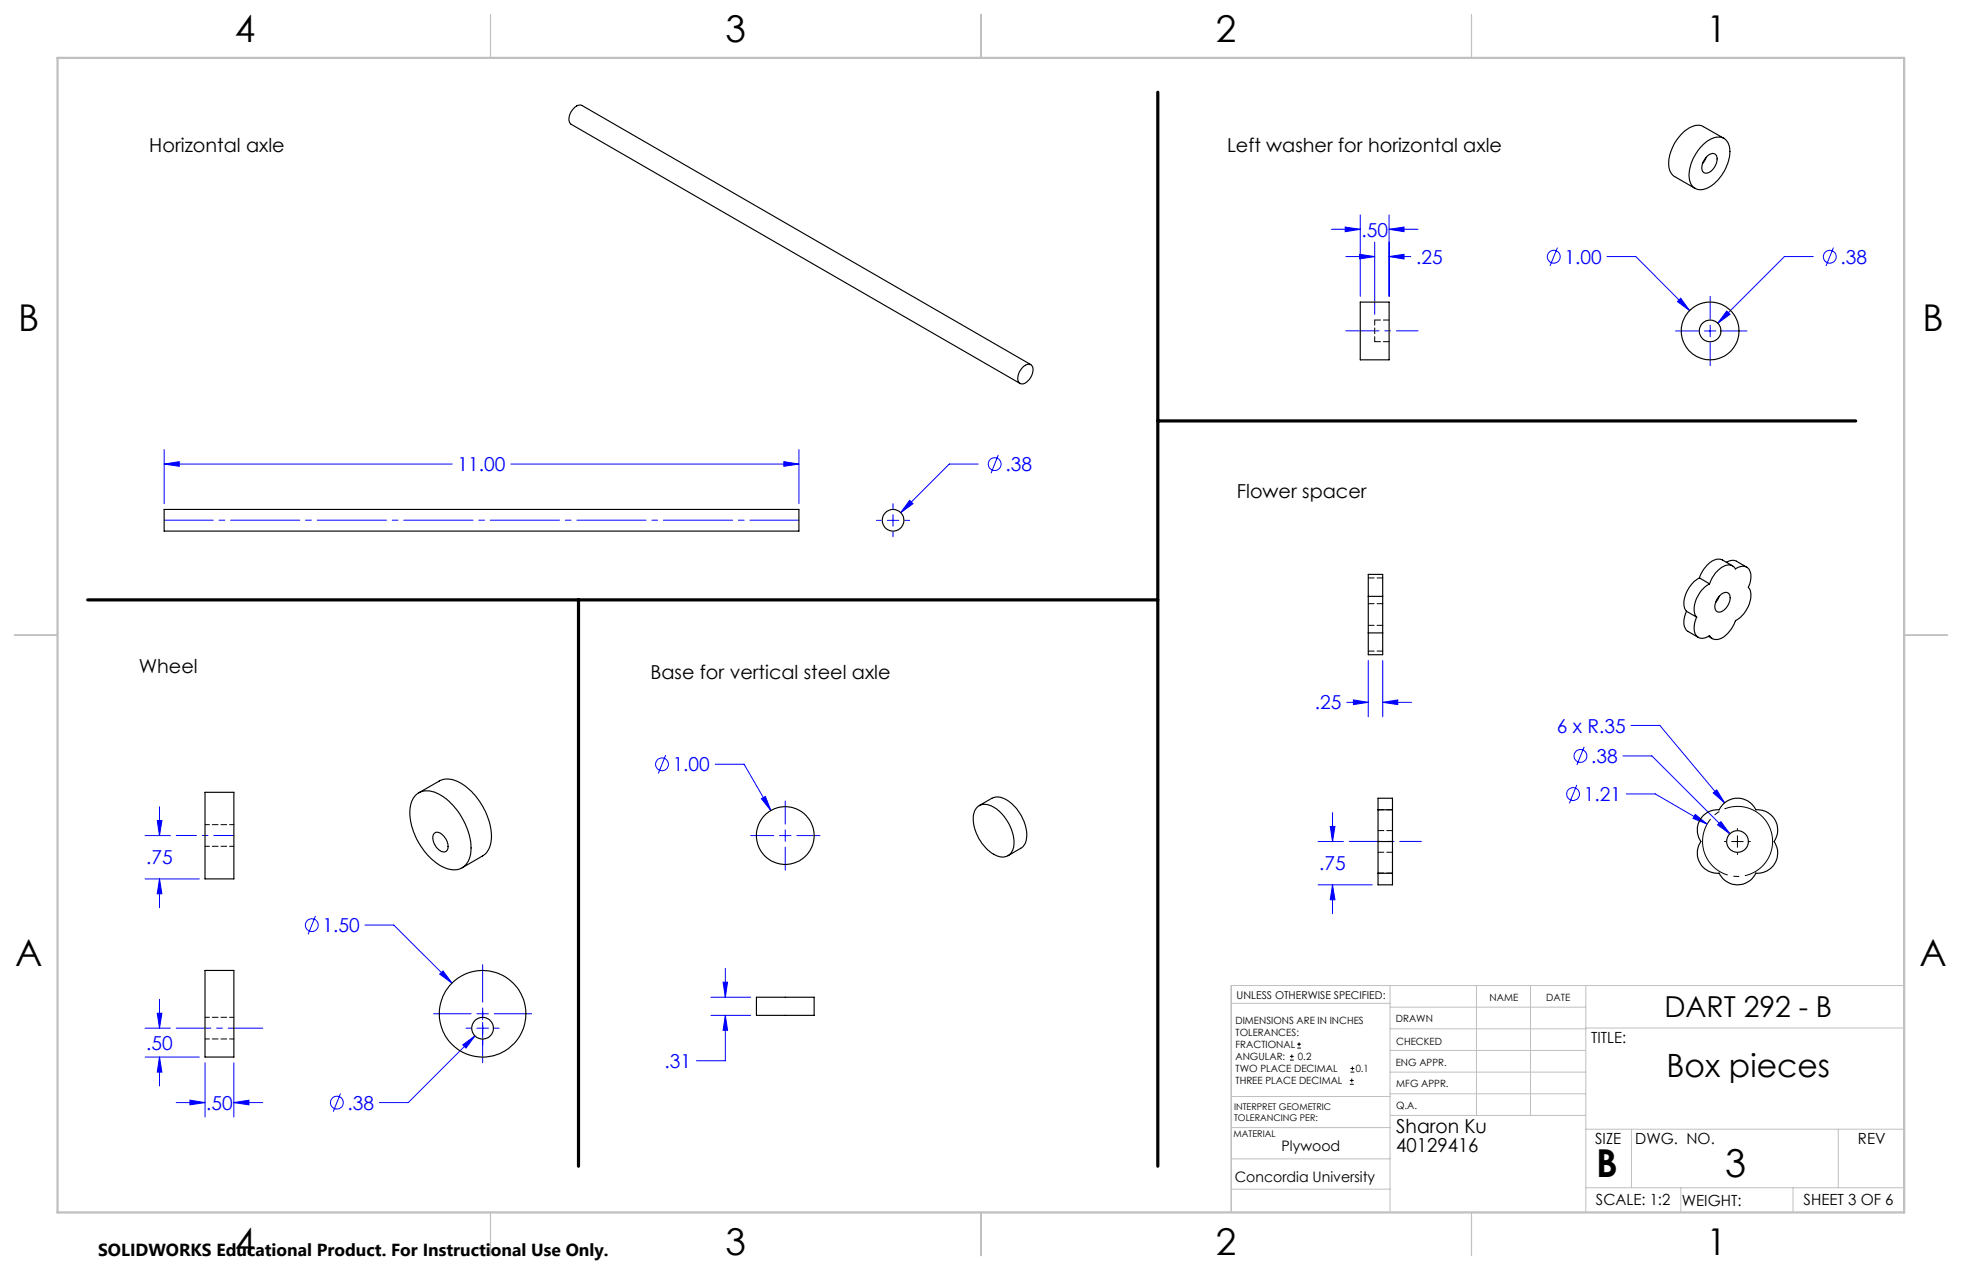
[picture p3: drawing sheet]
<svg xmlns="http://www.w3.org/2000/svg" width="432mm" height="279mm" viewBox="0 0 432 279" stroke-linecap="round" stroke-linejoin="round" font-family="sans-serif">
<g fill="none" stroke="#00f" stroke-width=".22">
<path d="M293 50.4h6.4M296.1 50l3.3 .4-3.3 .6zM296.2 56.4h6.3M299.2 56l3.3 .4-3.3 .6zM299.4 47.3v17.9M302.5 53.3v15.8M305.7 50.4l3.3-.4v1zM305.7 56.4l3.3-.4v1zM305.7 47.3v17.9M305.7 50.4h6.4M305.7 56.4h4.8M342.8 54.5l-1.7 4"/>
<path d="M353.7 56.4h6.3l11.9 11.9M399.1 56.4h-6.4l-14.7 14.7M403.5 54.5l-1.6 4M368.8 72.8h5M369.9 65.6l2 2.7-2.7-1.9zM375.1 72.8h2.5M376.4 65.2v5.1M376.4 71.5v2.6M376.4 75.4v5M378.9 72.8h5.6M380 68.4l.8 .7-2.8 2zM36.1 98.9v11.9"/>
<path d="M175.8 98.9v11.9M36.1 102.1l3.3-.5v1zM36.1 102.1h63.4M112.4 102.1h63.4M172.5 101.6l3.3 .5-3.3 .5zM192.9 114.5h1.1M195.3 114.5h2.5M196.5 110.8v1.1M196.5 113.2v2.5M196.5 117v1.1M199.1 114.5h1.1M200.2 110.1l.7 .7-2.7 2z"/>
<path d="M215.3 102.1h-6.4l-10.7 10.7M219.7 100.1l-1.6 4M296.4 154.5h4.7M297.9 154l3.2 .5-3.2 .5zM301.1 145.3v12.4M304.3 154.5l3.3-.5v1zM304.3 145.3v12.4M304.3 154.5h6.4M359 159.6h6.3l14.3 17M35.1 177.5v6.3M146.5 166.1l-1.6 4.1M157.4 168.1h6.4l5.9 10.2"/>
<path d="M167.6 175.7l.9-.5 1.2 3.1zM172.8 176.2v5.1M293.3 178.8v6.3M347 172.7l-1.6 4M348.7 164.3l-1.7 4M357.2 166.3h6.3l17.2 17.1M357.9 174.7h6.4l11.4 6.6M373.1 179.2l2.6 2.1-3.1-1.2zM377 174.4l.8-.6 1.8 2.8zM31.9 183.8h5.6M31.9 193.4h12M34.6 180.5h1l-.5 3.3z"/>
<path d="M35.1 193.4l.5 3.2h-1zM35.1 193.4v6.3M165.2 183.8h5.1M171.6 183.8h2.5M172.8 182.6v2.5M172.8 186.4v5.1M175.4 183.8h5M290.1 185.1h5.6M290.1 194.7h11.9M292.8 181.8h1l-.5 3.3zM293.3 194.7l.5 3.2h-1zM293.3 194.7v6.3"/>
<path d="M378 181.5l.7-.7 2 2.6zM35.1 219.9v6.3M69.4 201.5l-1.6 4.1M80.3 203.5h6.4l12.8 12.8M96.8 214.3l.7-.7 2 2.7zM106.2 212.2v8.3M156.5 219.4h8.7M159.1 216.1h1l-.5 3.3zM159.6 213v6.4M31.9 226.2h5.6M31.9 232.6h12M34.6 222.9h1l-.5 3.3z"/>
<path d="M35.1 232.6l.5 3.3h-1zM35.1 232.6v6.3M45.1 233.8v11.9M51.5 233.8v11.9M95.4 223h8.3M101.8 229.9l2.7-2-1.9 2.7zM102.6 226.2h1.1M104.5 227.9l-14.6 14.7h-6.4M105 223h2.5M105 226.2h2.5M106.2 221.8v2.5M106.2 224.9v8.9"/>
<path d="M108.8 223h8.2M108.8 226.2h1.1M156.5 223.4h8.7M159.6 223.4l.5 3.3h-1zM159.6 223.4v10h-6.3M38.8 242.6h6.3M41.8 242l3.3 .6-3.3 .5zM51.5 242.6l3.3-.6v1.1zM51.5 242.6h6.3M74.9 240.6l-1.6 4"/>
<circle cx="342" cy="56.5" r="1.41"/>
<circle cx="402.7" cy="56.5" r="1.41"/>
<circle cx="218.9" cy="102.1" r="1.4"/>
<circle cx="145.7" cy="168.1" r="1.41"/>
<circle cx="346.2" cy="174.7" r="1.41"/>
<circle cx="347.8" cy="166.3" r="1.41"/>
<circle cx="68.6" cy="203.5" r="1.41"/>
<circle cx="74.2" cy="242.6" r="1.41"/>
</g>
<g fill="none" stroke="#000" stroke-width=".22">
<path d="M379.5 185.1h.3M381.1 185.1h2.5M382.4 182.3v.3M382.4 183.9v2.5M382.4 187.7v.3M384.9 185.1h.3M283.9 233.2h.8M283.9 232.4h.8M284.3 232v.8M285.5 230.6h.8M285.5 229.7h.8M285.9 229.3v.9"/>
<path d="M297.1 238.5h.8M297.1 237.7h.8M297.2 235.9h.9M297.2 235.1h.9M297.5 237.3v.8M297.6 234.6v.9"/>
</g>
<path d="M389.8 182.9a7.7 7.7 0 0 0-12.9-3.1 7.7 7.7 0 0 0 3.5 12.8 7.7 7.7 0 0 0 9.5-9.4l-.1-.3" fill="none" stroke="#000" stroke-width=".22" stroke-dasharray="15.2 1.3 1.3 1.3" stroke-dashoffset="2.5" stroke-linecap="butt"/>
<path d="M296.2 72.8h15.9M296.9 185.1h15.9" fill="none" stroke="#00f" stroke-width=".22" stroke-dasharray="15.2 1.3 1.3 1.3" stroke-dashoffset="7.9"/>
<path d="M36.1 114.4h139.7" fill="none" stroke="#00f" stroke-width=".22" stroke-dasharray="15.2 1.3 1.3 1.3" stroke-dashoffset="4.4"/>
<path d="M51.5 183.8h-12.7" fill="none" stroke="#00f" stroke-width=".22" stroke-dasharray="15.2 1.3 1.3 1.3" stroke-dashoffset="10.8"/>
<path d="M38.8 226.2h19" fill="none" stroke="#00f" stroke-width=".22" stroke-dasharray="15.2 1.3 1.3 1.3" stroke-dashoffset="7.6"/>
<path d="M254.8 20.3v236.3M254.8 92.6h153.6M19.3 132h235.5M127.3 132v124.6" fill="none" stroke="#000" stroke-width=".7"/>
<g fill="none" stroke="#c0c0c0" stroke-width=".22">
<path d="M305.9 216.8v49.9M324.9 216.8v28.6M336.8 216.8v28.6M349 216.8v49.9M419.1 216.8h-148.1v49.9M271 220.7h34.9M305.9 231.1h43.1M305.9 226.3h43.1M305.9 221.6h43.1M305.9 235.9h43.1M349 226.2h70.1M271 255h34.9"/>
<path d="M271 248.1h35M271 241.2h35M305.9 240.6h43.1M306 245.4h43M349 248.4h70.1M359.1 248.4v12.9M404.6 248.4v12.9M271 261.6h34.9M349 261.3h70.1M369.9 261.3v5.4M394.6 261.3v5.4"/>
</g>
<path d="M108 3.2v9.5M215.9 3.2v9.5M323.8 3.2v9.5M3.1 139.7h9.6M419.1 139.7h9.5M108 266.7v9.6M215.9 266.7v9.6M323.8 266.7v9.6" fill="none" stroke="#c0c0c0" stroke-width=".25"/>
<path d="M12.7 12.7h406.4v254h-406.4z" fill="none" stroke="#c0c0c0" stroke-width=".5"/>
<g fill="#00f">
<path d="M373.1 179.2l2.6 2.1-3.1-1.2z"/>
<path d="M297.9 154l3.2 .5-3.2 .5zM304.3 154.5l3.3-.5v1zM292.8 181.8h1l-.5 3.3zM293.3 194.7l.5 3.2h-1zM378 181.5l2.7 1.9-2-2.6zM377 174.4l2.6 2.2-1.8-2.8zM172.5 101.6l3.3 .5-3.3 .5zM36.1 102.1l3.3-.5v1zM200.2 110.1l-2 2.7 2.7-2zM305.7 50.4l3.3-.4v1zM296.1 50l3.3 .4-3.3 .6zM305.7 56.4l3.3-.4v1zM299.2 56l3.3 .4-3.3 .6zM369.9 65.6l-.7 .8 2.7 1.9zM380 68.4l-2 2.7 2.8-2zM35.1 193.4l.5 3.2h-1zM34.6 180.5h1l-.5 3.3zM35.1 232.6l.5 3.3h-1zM34.6 222.9h1l-.5 3.3zM41.8 242l3.3 .6-3.3 .5zM51.5 242.6l3.3-.6v1.1zM96.8 214.3l2.7 2-2-2.7zM101.8 229.9l.8 .7 1.9-2.7zM167.6 175.7l2.1 2.6-1.2-3.1zM159.1 216.1h1l-.5 3.3zM159.6 223.4l.5 3.3h-1z"/>
</g>
<g fill="none" stroke="#000" stroke-width=".25">
<path d="M374.3 32.3a4.9 4.9 0 0 1 4.8-2 3.7 3.7 0 0 1 1.5 4.3 9.7 9.7 0 0 1-5.3 7 2.55 2.55 0 0 1-3.5-2.6 9.7 9.7 0 0 1 2.5-6.7zM375.5 34.6l-.8 1.4M375.5 34.6a1.37 1.37 0 0 1 2.3-.4 3.2 3.2 0 0 1-2.5 3.9 1.41 1.41 0 0 1-.6-2zM379.4 30.4l-4.5-2.5a3.6 3.6 0 0 0-4.1 .9 9.7 9.7 0 0 0-3.5 8.2l.4 1 .7 .7 4.7 2.8M299.4 66.5h6.3v12.7h-6.3zM225.3 80.6a1.18 1.18 0 0 1 1.6-.3 1.18 1.18 0 0 1 .4 1.5 3.1 3.1 0 0 1-2.4 2.7 1.24 1.24 0 0 1-.8-2l.3-.8zM226.9 80.2l-98.8-57a2.12 2.12 0 0 0-2.4 1.4 2.05 2.05 0 0 0 0 2.7l98.8 57M36.1 112.1h139.7v4.7h-139.7zM301.1 131.2v8M301.1 131.2v-4.8h3.2v4.8M301.1 139.2v4.8h3.2v-4.8M301.1 131.2h3.2"/>
<path d="M301.1 139.2h3.2M304.3 131.2v8M371.2 134.5a3.7 3.7 0 0 0 .2 4.4l2.4 1.3M371.2 134.5l2.2 1.3M374 127.1a6.5 6.5 0 0 0-3.2 6.8l.4 .6M374 127.1l2.2 1.3M376 140l.9 .5M376.2 128.4a6 6 0 0 1 4.2-4.1l1 .2 .6 .7a1.93 1.93 0 0 1 2-.6 1.93 1.93 0 0 1 1.3 1.6v.9l-.2 1.3a1.16 1.16 0 0 0 .1 1.6 6.6 6.6 0 0 1-3.2 6.6 5.8 5.8 0 0 1-4.2 4.1h-.4a1.47 1.47 0 0 1-1.2-.9 1.98 1.98 0 0 1-3-.1 4.4 4.4 0 0 1 .2-3.9M376.2 128.4a6.5 6.5 0 0 0-3.2 6.8l.4 .6M378.2 131.3a1.53 1.53 0 0 1 2.3-.6 3 3 0 0 1-2.4 4 1.64 1.64 0 0 1-.4-2.5zM378.4 131.2l-.8 1.3M379.9 123.7l.8-.3 1.1-.1 2.6 1.5"/>
<path d="M381.3 124.5l-2.2-1.3a3.3 3.3 0 0 0-3.7 1.5l-1.1 1.7-.3 .7M45.1 174.3h6.4v19.1h-6.4zM91.4 175a4.4 4.4 0 0 1 5.6-.1 14.6 14.6 0 0 1 6.6 12.7 3.9 3.9 0 0 1-6 3.2 14.3 14.3 0 0 1-7.3-13.2l.4-1.4zM92.2 174.4l4.5-2.6a5.3 5.3 0 0 1 5.7 1.1 14.4 14.4 0 0 1 5.7 12.4l-.5 1.4-.9 1.3-5 2.9M214.9 177.8a2.95 2.95 0 0 1 4.1 0 9.4 9.4 0 0 1 4.1 8.7 2.61 2.61 0 0 1-4.2 1.5 9.4 9.4 0 0 1-4.6-8.9zM215.5 177.2l2.8-1.6a4.1 4.1 0 0 1 4.7 1.5 9.2 9.2 0 0 1 2.8 7.9l-.3 .7-.6 .8-3 1.7M303.3 178.2v6.9M303.3 178.2v-2.6h3.2v2.6M303.3 178.2h3.2M306.5 178.2v6.9M374.7 179.6l.4-.4a4.7 4.7 0 0 1 3.3-1 4.5 4.5 0 0 1 4-2.6 4.5 4.5 0 0 1 4 2.6 4.5 4.5 0 0 1 4.2 2.2 4.5 4.5 0 0 1-.1 4.7 4.5 4.5 0 0 1 .1 4.8 4.5 4.5 0 0 1-4.2 2.2 4.4 4.4 0 0 1-4 2.6 4.4 4.4 0 0 1-4-2.6 4.4 4.4 0 0 1-4.2-2.2 4.4 4.4 0 0 1 .1-4.8 4.5 4.5 0 0 1 .4-5.5zM95.6 183.3a1.56 1.56 0 0 1 2.1 .7 2.55 2.55 0 0 1 .5 3.3 2.31 2.31 0 0 1-2.7-1.9l-.3-1.3z"/>
<path d="M303.3 185.1v7M303.3 192.1v2.6h3.2v-2.6M303.3 192.1h3.2M303.3 185.1h3.2M306.5 185.1v7M45.1 213.5h6.4v19.1h-6.4zM166.5 219.4h12.7v4h-12.7z"/>
<circle cx="376.4" cy="72.8" r="2.38"/>
<circle cx="376.4" cy="72.8" r="6.4"/>
<circle cx="196.6" cy="114.5" r="2.38"/>
<circle cx="172.8" cy="183.8" r="6.4"/>
<circle cx="382.4" cy="185.1" r="2.38"/>
<circle cx="106.2" cy="226.2" r="2.38"/>
<circle cx="106.2" cy="223" r="9.5"/>
</g>
<path d="M302.5 75.2h3.2M305.7 70.4h-3.2M301.2 137.6h3.1M304.3 127.1h-3.1M304.3 132.8h-3.1M304.3 143.2h-3.1M306.5 178.1h-3.2M303.3 187.5h3.2M306.5 192.1h-3.2M306.5 182.7h-3.2" fill="none" stroke="#000" stroke-width=".22" stroke-dasharray="1.3 .6"/>
<path d="M302.5 70.4v4.8" fill="none" stroke="#000" stroke-width=".22" stroke-dasharray="1.3 .6" stroke-dashoffset=".2"/>
<path d="M45.1 186.2h6.4M51.5 181.4h-6.4M45.1 228.6h6.4M51.5 223.8h-6.4" fill="none" stroke="#000" stroke-width=".22" stroke-dasharray="1.3 .6" stroke-dashoffset=".3"/>
<g font-size="8.5">
<text x="351.3" y="259">B</text>
<text x="379.7" y="258.9">3</text>
</g>
<g font-size="8.1">
<text x="51.7" y="9.3">4</text>
<text x="159.7" y="9.3">3</text>
<text x="267.6" y="9.3">2</text>
<text x="375.6" y="9.3">1</text>
<text x="4" y="72.8">B</text>
<text x="423.1" y="72.8">B</text>
<text x="3.3" y="212.5">A</text>
<text x="422.4" y="212.5">A</text>
<text x="51.7" y="276">4</text>
<text x="159.7" y="276">3</text>
<text x="267.6" y="276">2</text>
<text x="375.6" y="276">1</text>
</g>
<text font-size="7.1" x="366.8" y="236.9">Box pieces</text>
<text font-size="6.3" x="366.3" y="223.7">DART 292 - B</text>
<g font-size="4.2">
<text x="32.9" y="33.5">Horizontal axle</text>
<text x="270.1" y="33.5">Left washer for horizontal axle</text>
<text x="272.2" y="109.5">Flower spacer</text>
<text x="30.5" y="148.1">Wheel</text>
<text x="143.2" y="149.3">Base for vertical steel axle</text>
<text x="307.3" y="249.3">Sharon Ku</text>
<text x="307.3" y="253.5">40129416</text>
</g>
<g font-size="4.2" fill="#00f">
<text x="299.6" y="52">.50</text>
<text x="311.7" y="58">.25</text>
<text x="344.3" y="58">1.00</text>
<text x="405" y="58">.38</text>
<text x="100.7" y="103.7">11.00</text>
<text x="221.3" y="103.6">.38</text>
<text x="289.4" y="156.1">.25</text>
<text x="342.6" y="161.2">6 x R.35</text>
<text x="350.2" y="167.8">.38</text>
<text x="148" y="169.7">1.00</text>
<text x="348.6" y="176.2">1.21</text>
<text x="32.2" y="190.2">.75</text>
<text x="290.4" y="191.5">.75</text>
<text x="71" y="205.1">1.50</text>
<text x="32.2" y="231">.50</text>
<text x="146.3" y="234.9">.31</text>
<text x="45.4" y="244.1">.50</text>
<text x="76.5" y="244.1">.38</text>
</g>
<text font-size="3.8" x="21.6" y="276.3">SOLIDWORKS Educational Product. For Instructional Use Only.</text>
<g font-size="3.4">
<text x="350.2" y="229.5">TITLE:</text>
<text x="351.1" y="251.6">SIZE</text>
<text x="359.9" y="251.6">DWG. NO.</text>
<text x="408.9" y="251.7">REV</text>
<text x="351.2" y="265.2">SCALE: 1:2</text>
<text x="370.1" y="265.3">WEIGHT:</text>
<text x="396.9" y="265.2">SHEET 3 OF 6</text>
</g>
<g font-size="3.2">
<text x="282.1" y="253.3">Plywood</text>
<text x="271.8" y="260.1">Concordia University</text>
</g>
<text font-size="2.4" x="272.2" y="219.7">UNLESS OTHERWISE SPECIFIED:</text>
<g font-size="2.2">
<text x="327.8" y="220.1">NAME</text>
<text x="340.3" y="220.2">DATE</text>
<text x="271.9" y="225.3">DIMENSIONS ARE IN INCHES</text>
<text x="271.9" y="227.9">TOLERANCES:</text>
<text x="307.2" y="224.9">DRAWN</text>
<text x="271.9" y="230.6">FRACTIONAL</text>
<text x="271.9" y="233.2">ANGULAR:</text>
<text x="285.6" y="233.2">0.2</text>
<text x="307.3" y="229.8">CHECKED</text>
<text x="271.9" y="238.5">THREE PLACE DECIMAL</text>
<text x="271.9" y="235.9">TWO PLACE DECIMAL</text>
<text x="298.4" y="235.9">0.1</text>
<text x="307.2" y="234.5">ENG APPR.</text>
<text x="307.3" y="239.2">MFG APPR.</text>
<text x="307.3" y="243.9">Q.A.</text>
</g>
<g font-size="2">
<text x="271.6" y="244.1">INTERPRET GEOMETRIC</text>
<text x="271.5" y="250.2">MATERIAL</text>
<text x="271.6" y="246.6">TOLERANCING PER:</text>
</g>
</svg>
